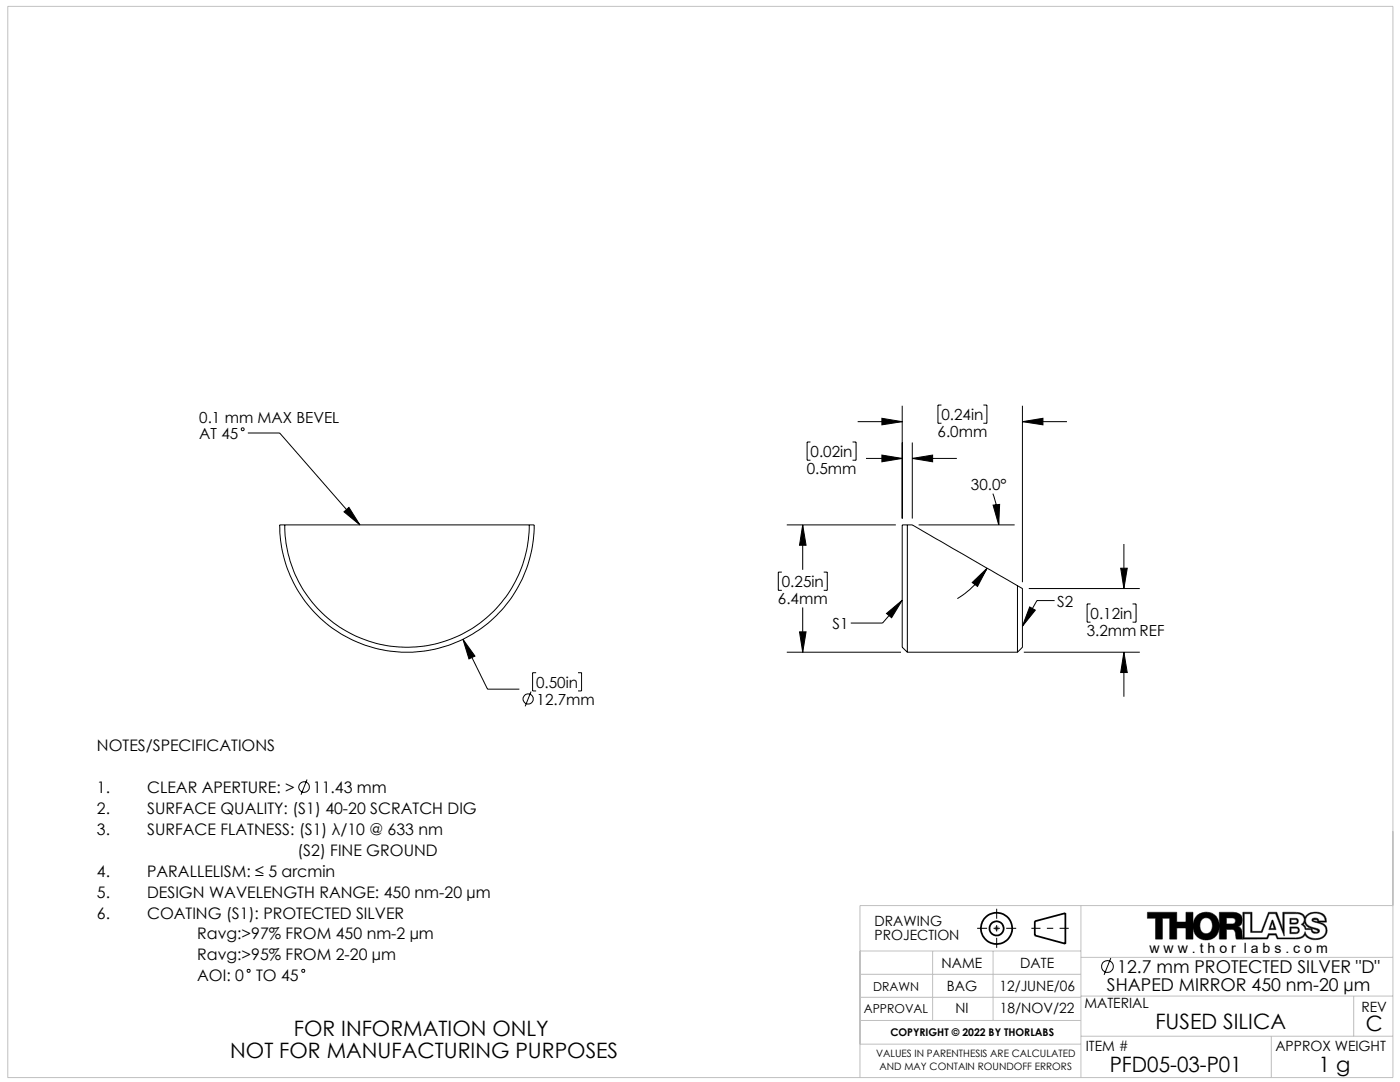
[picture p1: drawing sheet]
<svg xmlns="http://www.w3.org/2000/svg" width="279mm" height="216mm" viewBox="0 0 279 216" stroke-linecap="round" stroke-linejoin="round" font-family="sans-serif">
<g fill="none" stroke="#000" stroke-width=".2">
<path d="M49.5 86.4h6.3l16 18.3M161.7 88.2h-.6v3.6h.6M170.1 88.2h.8v3.6h-.8M171.2 84.1h8.9M172.8 91.5h7.3M176 83.5l4.1 .6-4.1 .7zM176 90.8l4.1 .7-4.1 .6zM180.1 81v22.5M182.1 91.5l4-.7v1.3zM182.1 88.3v15.2M182.1 91.5h8.9M187.9 80.8h-.7v3.7h.7"/>
<path d="M196.3 80.8h.7v3.7h-.7M198.2 98.5a18.8 18.8 0 0 1 1.1 6.2M204 84.1l4.1-.6v1.3zM204 81v35.2M204 84.1h8.9M55.8 104.7h50.8a25.4 25.4 0 0 1-25.4 25.4 25.4 25.4 0 0 1-25.4-25.4zM56.8 104.7a24.4 24.4 0 0 0 24.4 24.5 24.4 24.4 0 0 0 24.4-24.5M68.7 102.1l.9-.9 2.2 3.5zM156 114.2h-.7v3.6h.7M157 104.7h21.8M160.2 104.7l.7 4.1h-1.3zM160.2 104.7v9"/>
<path d="M164.4 114.2h.7v3.6h-.7M180.1 119.8l-4 4.5h-6.3M181.1 104.7v25.4M183.3 104.7h19.2M194 116.2l3-2.8-1.9 3.6zM197 113.4a16.7 16.7 0 0 1-5.9 6.1M198.2 100.8l1.3-.2-.2 4.1zM203.1 116.9v13.2M203.1 116.9l-21-12.2h-2v24.5l1 .9M203.1 116.9l.9 .5v11.8l-.9 .9M205.3 117.4h22.2M210.5 119.8h-3.6l-2.9 5.2"/>
<path d="M223.7 113.4h1.3l-.7 4zM224.3 108.5v8.9M92.4 127.6l2.4 3.3-1.2 .6zM92.4 127.6l4.9 9.9h6.3M106 138l-1.2 2.9M107 134.2h-.7v3.7h.7M115.4 134.2h.7v3.7h-.7M157 130.1h22.8M159.6 126.1h1.3l-.7 4zM160.2 121.2v8.9M176.9 122.4l3.2-2.6-2.2 3.5zM181.1 130.1h22"/>
<path d="M204.3 130.1h23.2M205.5 121.1l1.1 .6-2.6 3.3zM217.6 120.5h-.6v3.6h.6M224.3 130.1l.7 4.1h-1.3zM224.3 130.1v8.9M226 120.5h.7v3.6h-.7M61.3 155.5l-1.2 3.1M221.7 191.2l-1.4 3.3"/>
<circle cx="48.4" cy="85.7" r=".3"/>
<circle cx="105.4" cy="139.5" r="1.03"/>
<circle cx="60.7" cy="157.1" r="1.06"/>
<circle cx="49.6" cy="193.7" r=".31"/>
<circle cx="60.5" cy="193.7" r=".31"/>
<circle cx="221" cy="192.9" r="1.18"/>
</g>
<g fill="none" stroke="#000" stroke-width=".35">
<path d="M206.5 183.8l6.1-1.6v6.1l-6.1-1.6z"/>
<circle cx="198.9" cy="185.2" r="3.1"/>
<circle cx="198.9" cy="185.2" r="1.4"/>
</g>
<g fill="none" stroke="#808080" stroke-width=".2">
<path d="M198.4 185.2h1M198.5 184.9l.7 .7M198.9 184.7v1M199.2 184.9l-.7 .7M229 182h5.8v2h1.9v-2h1.4v5.4h-1.4v-2.2h-1.9v2.2h-1.4v-4.2h-1.4v4.2h-1.4v-4.2h-1.6zM239.9 183.5a1.27 1.27 0 0 1 1.5-.2 1.27 1.27 0 0 1 .6 1.4 1.28 1.28 0 0 1-.7 1.4 1.28 1.28 0 0 1-1.5-.2 2.19 2.19 0 0 1 .1-2.4zM240.7 187.6a2.8 2.8 0 0 1-2.6-2.5 2.8 2.8 0 0 1 1.9-3 2.67 2.67 0 0 1 3.3 3.4 2.45 2.45 0 0 1-2.6 2.1M244.8 183.2h1.1a.6 .6 0 0 1 .7 .5 .6 .6 0 0 1-.7 .7h-1.1zM247.1 184.9a1.53 1.53 0 0 0 .8-1.9 1.53 1.53 0 0 0-1.8-1h-2.8v5.4h1.5v-1.9h1.2l.3 .1 .3 .5 .1 1.3h1.3M247.1 184.9a2.41 2.41 0 0 1 .9 2.2M247.1 184.9h.1M248 182h1.9v3.8h1.8l1.5-3.8h1.6l1.2 3.4v-3.4l3.3 .1 .8 .4 .4 .5a2.61 2.61 0 0 1 4-.1l.2 1.1h-1.5a1.71 1.71 0 0 1 1.7 1.7 1.71 1.71 0 0 1-1.6 1.7 2.53 2.53 0 0 1-2.8-.9 1.59 1.59 0 0 1-1.6 .9h-4l-.3-.8h-1.3l-.3 .8h-5z"/>
<path d="M248.3 182.3h1.3v3.8h2.3l1.4-3.8h1.3l1.7 4.5v-4.5h2.2a1.29 1.29 0 0 1 1.4 .4 1.29 1.29 0 0 1 .2 1.4l-.5 .4a1.09 1.09 0 0 1 .9 1h1.2a.89 .89 0 0 0 .7 .8 .89 .89 0 0 0 .9-.5l-.2-.4-1.5-.5a1.36 1.36 0 0 1-1-1.5 1.36 1.36 0 0 1 1.4-1.2 1.85 1.85 0 0 1 2.4 1.6h-1.2a.7 .7 0 0 0-.7-.6 .7 .7 0 0 0-.7 .5l.1 .1a5.7 5.7 0 0 1 2.5 1.2 1.7 1.7 0 0 1-1.9 2.3 1.84 1.84 0 0 1-2-1.4 1.54 1.54 0 0 1-1.9 1.2h-3.5l-.4-.8h-1.5l-.4 .8h-4.5zM253.9 183.6h.1l.7 1.9h-1.5zM253.9 184.1l.4 1.1h-.8zM257.4 183.2h1.2a.58 .58 0 0 1 .5 .6 .58 .58 0 0 1-.5 .6h-1.2zM257.4 185h1.3a.67 .67 0 0 1 .6 .6 .67 .67 0 0 1-.6 .7h-1.3zM257.7 183.5h1l.1 .5-.4 .1-.7 .1zM257.7 185.2h.9a.43 .43 0 0 1 .5 .4 .43 .43 0 0 1-.5 .5h-.9zM260.4 184a1.58 1.58 0 0 0 1.4 1.3h-1.2l-.2-.6-.3-.2zM261.9 185.3l1.1 .4a.63 .63 0 0 1-.7 .3 .63 .63 0 0 1-.4-.5zM262.1 183.6l.6-.1 .2 .4-.6-.1z"/>
</g>
<path d="M205.8 185.2h7.5" fill="none" stroke="#000" stroke-width=".2" stroke-dasharray="15.2 1.3 1.3 1.3" stroke-dashoffset="13.4" stroke-linecap="butt"/>
<path d="M195 185.2h7.8M198.9 181.3v7.8" fill="none" stroke="#000" stroke-width=".2" stroke-dasharray="15.2 1.3 1.3 1.3" stroke-dashoffset="13.2" stroke-linecap="butt"/>
<g fill="none" stroke="#c0c0c0" stroke-width=".2">
<path d="M1.6 1.3h276.4v213.7h-276.4zM171.6 189.8h44.1M171.6 199h44.1M171.6 194.4h44.1M186.1 189.8v13.8M198.2 189.8v13.8M215.7 198.8h62.3M215.7 180.7v34.3M215.7 191h62.3M270.2 198.8v8M278 180.7h-106.4v34.3M171.6 203.6h44.1"/>
<path d="M171.6 208.4h44.1M215.7 206.8h62.3M253.7 206.8v8.2"/>
</g>
<path d="M229 182h5.8v2h1.9v-2h1.4v5.4h-1.4v-2.2h-1.9v2.2h-1.4v-4.2h-1.4v4.2h-1.4v-4.2h-1.6zM238.9 182.6a2.76 2.76 0 0 1 4.4 1.4 2.76 2.76 0 0 1-3 3.5 2.86 2.86 0 0 1-2.2-2 2.86 2.86 0 0 1 .8-2.9zM240 183.4a1.76 1.76 0 0 0 .6 2.9 1.49 1.49 0 0 0 1.3-2.2 1.2 1.2 0 0 0-1.9-.7zM243.3 182h2.8a1.53 1.53 0 0 1 1.8 1 1.53 1.53 0 0 1-.8 1.9l.4 .2 .3 .5 .2 1.8h-1.3l-.2-1.5-.5-.4h-1.2v1.9h-1.5zM244.8 183.2v1.2h1.3l.4-.3 .1-.5-.3-.3zM248 182v5.4h5l.3-.8h1.3l.3 .8h4.1a1.74 1.74 0 0 0 1.5-.9 2.66 2.66 0 0 0 3.8 .4 1.64 1.64 0 0 0 .5-1.8 1.64 1.64 0 0 0-1.6-1.1h1.5a1.88 1.88 0 0 0-2.3-2 2.15 2.15 0 0 0-1.9 1 1.74 1.74 0 0 0-2-1h-2.5v3.4l-1.2-3.4h-1.6l-1.5 3.8h-1.8v-3.8zM260.4 184a1.58 1.58 0 0 0 1.4 1.3h-1.2l-.2-.6a.23 .23 0 0 1-.3-.3 .23 .23 0 0 1 .3-.2zM248.3 182.3h1.3v3.8h2.3l1.4-3.8h1.3l1.7 4.5v-4.5h2.2a1.37 1.37 0 0 1 1.8 1.2l-.2 .6-.5 .4 .7 .4 .2 .6h1.2l.1 .5 .4 .2h.8l.3-.3a.62 .62 0 0 0-.7-.7h-.1a2.13 2.13 0 0 1-1.9-1.3 1.61 1.61 0 0 1 1.9-1.7 1.67 1.67 0 0 1 1.9 1.6h-1.2l-.1-.4-.4-.2-.7 .1a.42 .42 0 0 0-.1 .5 .42 .42 0 0 0 .5 .2l.3 .1a1.83 1.83 0 0 1 1.9 1.4 1.83 1.83 0 0 1-2.2 1.8 1.82 1.82 0 0 1-1.9-1.4 1.54 1.54 0 0 1-1.9 1.2h-3.5l-.4-.8h-1.5l-.4 .8h-4.5zM261.9 185.3l.7 .2a.34 .34 0 0 1 .4 .4l-.5 .1-.5-.2zM262.1 183.6h.8a.2 .2 0 0 1 0 .3 .2 .2 0 0 1-.3-.1zM253.9 184.1l-.4 1.1h.8zM253.9 183.6h.1l.7 1.9h-1.5zM257.4 183.2l1.5 .1 .2 .3-.1 .5-.4 .3h-1.2zM257.7 183.5v.6h.9l.2-.1 .1-.3-.3-.2zM257.4 185l1.7 .1 .2 .4v.4l-.6 .4h-1.3zM257.7 185.2v.9h1l.4-.3-.1-.5-.2-.1z" fill-rule="evenodd" fill="#000"/>
<g fill="#000">
<path d="M68.7 102.1l.9-.9 2.2 3.5zM176.9 122.4l3.2-2.6-2.2 3.5zM205.5 121.1l1.1 .6-2.6 3.3z"/>
<path d="M92.4 127.6l1.2 3.9 1.2-.6zM159.6 126.1h1.3l-.7 4zM160.2 104.7l.7 4.1h-1.3zM204 84.1l4.1-.6v1.3zM176 83.5l4.1 .6-4.1 .7zM194 116.2l3-2.8-1.9 3.6zM198.2 100.8l1.3-.2-.2 4.1zM182.1 91.5l4-.7v1.3zM176 90.8l4.1 .7-4.1 .6zM223.7 113.4h1.3l-.7 4zM224.3 130.1l.7 4.1h-1.3z"/>
</g>
<g font-size="4.2">
<text x="58.6" y="206.8">FOR INFORMATION ONLY</text>
<text x="230.6" y="205.2">FUSED SILICA</text>
<text x="272.6" y="205.8">C</text>
<text x="45.9" y="211">NOT FOR MANUFACTURING PURPOSES</text>
<text x="221.5" y="213.9">PFD05-03-P01</text>
<text x="263.2" y="213.9">1 g</text>
</g>
<g font-size="3.5">
<text x="220.9" y="197.7">SHAPED MIRROR 450 nm-20 µm</text>
<text x="223" y="194.2">12.7 mm PROTECTED SILVER &quot;D&quot;</text>
</g>
<g font-size="3.2">
<text x="19.4" y="149.9">NOTES/SPECIFICATIONS</text>
<text x="19.4" y="158.2">1.</text>
<text x="29.4" y="158.2">CLEAR APERTURE: &gt;</text>
<text x="62.4" y="158.2">11.43 mm</text>
<text x="19.4" y="162.4">2.</text>
<text x="19.4" y="166.6">3.</text>
<text x="29.4" y="162.4">SURFACE QUALITY: (S1) 40-20 SCRATCH DIG</text>
<text x="29.4" y="166.6">SURFACE FLATNESS: (S1) λ/10 @ 633 nm</text>
<text x="59.4" y="170.8">(S2) FINE GROUND</text>
<text x="19.4" y="174.9">4.</text>
<text x="19.4" y="179.1">5.</text>
<text x="29.4" y="179.1">DESIGN WAVELENGTH RANGE: 450 nm-20 µm</text>
<text x="29.4" y="174.9">PARALLELISM: ≤ 5 arcmin</text>
<text x="19.4" y="183.3">6.</text>
<text x="29.4" y="183.3">COATING (S1): PROTECTED SILVER</text>
<text x="39.4" y="187.5">Ravg:&gt;97% FROM 450 nm-2 µm</text>
<text x="39.4" y="191.6">Ravg:&gt;95% FROM 2-20 µm</text>
<text x="39.4" y="195.8">AOI: 0</text>
<text x="51.1" y="195.8">TO 45</text>
</g>
<g font-size="3">
<text x="187.9" y="83.8">0.24in</text>
<text x="39.8" y="84.4">0.1 mm MAX BEVEL</text>
<text x="39.8" y="87.7">AT 45</text>
<text x="187.1" y="87.2">6.0mm</text>
<text x="161" y="94.6">0.5mm</text>
<text x="161.8" y="91.1">0.02in</text>
<text x="193.8" y="97.8">30.0°</text>
<text x="156" y="117.1">0.25in</text>
<text x="155.3" y="120.5">6.4mm</text>
<text x="166.1" y="125.6">S1</text>
<text x="211" y="121.1">S2</text>
<text x="217.7" y="123.5">0.12in</text>
<text x="216.9" y="126.9">3.2mm REF</text>
<text x="107" y="137.2">0.50in</text>
<text x="107.1" y="140.6">12.7mm</text>
</g>
<g font-size="2.8">
<text x="174.5" y="184.8">DRAWING</text>
<text x="174.5" y="187.6">PROJECTION</text>
<text x="229.4" y="190.2">w w w . t h o r l a b s . c o m</text>
<text x="187.9" y="193.2">NAME</text>
<text x="189" y="197.7">BAG</text>
<text x="199.5" y="197.7">12/JUNE/06</text>
<text x="203.6" y="193.2">DATE</text>
<text x="190.7" y="202.2">NI</text>
<text x="199.6" y="202.2">18/NOV/22</text>
<text x="216.4" y="201.2">MATERIAL</text>
<text x="271.7" y="201.8">REV</text>
<text x="216.7" y="209.7">ITEM #</text>
<text x="254.5" y="209.7">APPROX WEIGHT</text>
</g>
<g font-size="2.5">
<text x="174.2" y="197.7">DRAWN</text>
<text x="172.4" y="202.2">APPROVAL</text>
</g>
<text font-size="2.1" x="177.7" y="206.8">COPYRIGHT © 2022 BY THORLABS</text>
<g font-size="2">
<text x="174.8" y="211">VALUES IN PARENTHESIS ARE CALCULATED</text>
<text x="175.5" y="213.5">AND MAY CONTAIN ROUNDOFF ERRORS</text>
</g>
</svg>
